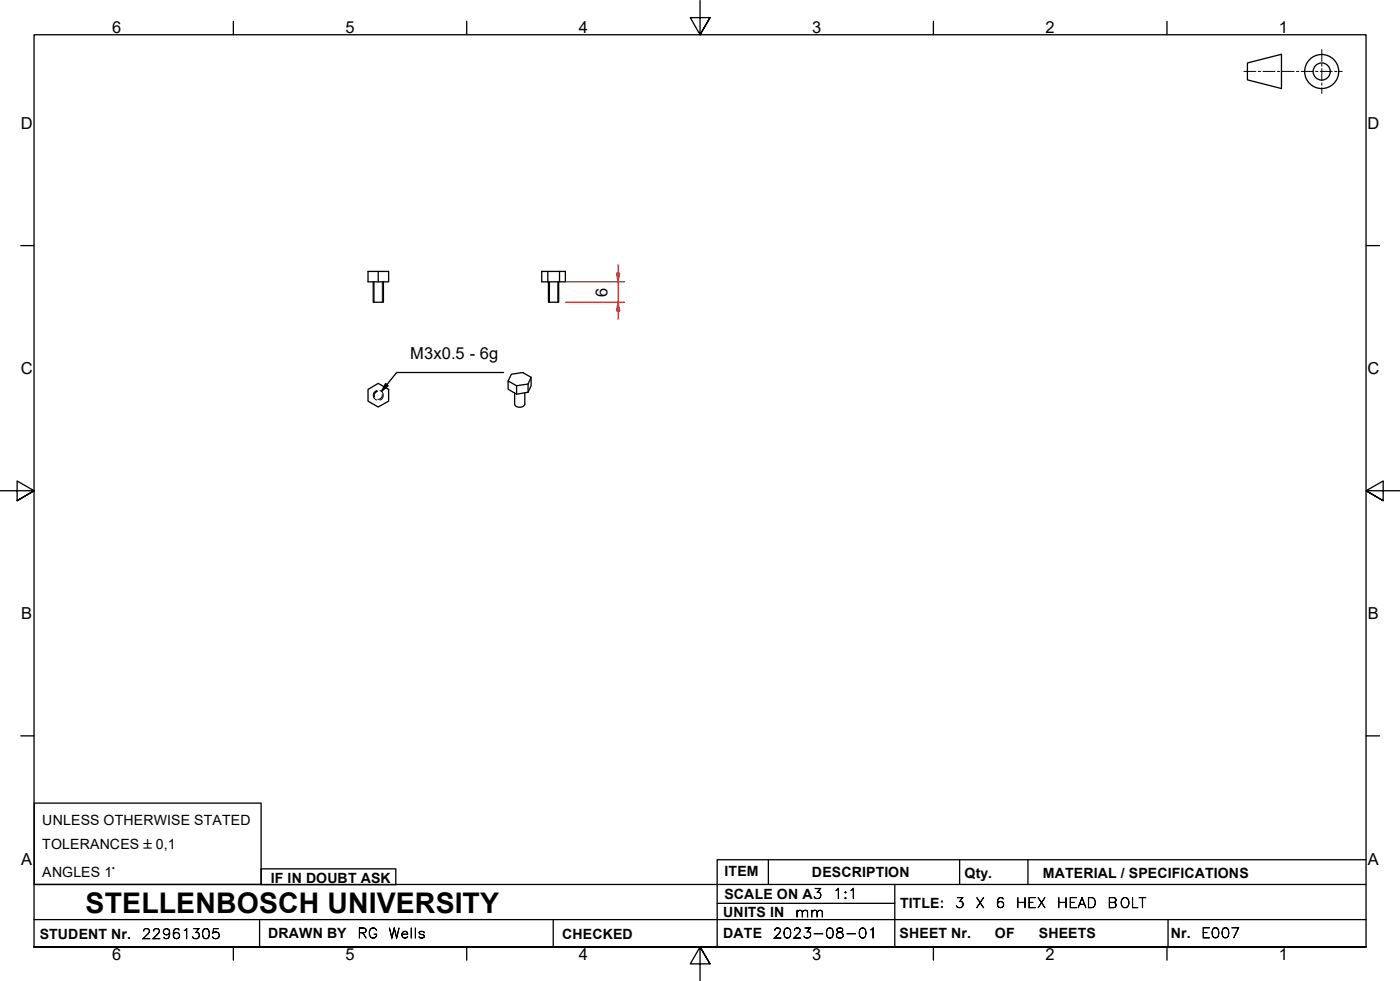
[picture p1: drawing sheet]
<svg xmlns="http://www.w3.org/2000/svg" width="410mm" height="287mm" viewBox="0 0 410 287" stroke-linecap="round" stroke-linejoin="round" font-family="sans-serif">
<!-- layer: Threads(ISO) -->
<path d="M109.5 82.5v6M112 82.5v6M160.9 82.5v6M163.3 82.5v6" fill="none" stroke="#000" stroke-width=".29"/>
<!-- layer: Visible Edges(ISO) -->
<g fill="none" stroke="#000" stroke-width=".38">
<path d="M107.8 79.5h6v3h-6zM110.7 79.5v3M158.6 79.5h6.9v3h-6.9zM160.4 79.5v3M163.8 79.5v3M109.3 82.5v6h3v-6M160.6 82.5v6h3v-6M107.8 114l2.9-1.8 3.1 1.8v3.4l-3.1 1.7-2.9-1.7zM149.7 109.6l3.3-.6 2.5 1.4-.9 2-3.3 .5-2.5-1.4zM150.7 115v3.3a1.67 1.67 0 0 0 1.5 .9 1.67 1.67 0 0 0 1.5-.9v-3.3M151.3 112.9v2.5M154.6 112.4v2.4"/>
<path d="M155.5 110.4v2.5l-.9 1.9-3.3 .6-2.5-1.5v-2.4"/>
</g>
<!-- layer: Hidden Edges(ISO) -->
<path d="M110.3 114.3a1.47 1.47 0 0 0-1 1.4 1.47 1.47 0 0 0 1 1.4M110.6 114.5a1.23 1.23 0 0 0-.9 1.8M111.3 114.3a1.47 1.47 0 0 1 1 1.4 1.47 1.47 0 0 1-1 1.4M112 115.5a1.2 1.2 0 0 1-1.4 1.4" fill="none" stroke="#000" stroke-width=".29"/>
<!-- layer: Border_0 -->
<g fill="none" stroke="#000" stroke-width=".38">
<path d="M68.3 6.2v4M136.7 6.2v4M205 .1v10.1l-2.9-5h5.8l-2.9 5 2.9-5M273.3 6.2v4M341.7 6.2v4M6.1 71.9h3.9M400 71.9h3.9M0 143.7h10l-5-2.9v5.8l5-2.9-5 2.9M410 143.7h-10l5-2.9v5.8l-5-2.9 5 2.9M6.1 215.4h3.9M400 215.4h3.9M10 277.2v-267h390v267h-390h390"/>
<path d="M68.3 277.2v3.9M136.7 277.2v3.9M273.3 277.2v3.9M341.7 277.2v3.9M207.9 282.1l-2.9-4.9 2.9 4.9h-5.8l2.9-4.9v10"/>
</g>
<!-- layer: Sketch Geometry(ISO) -->
<g fill="none" stroke="#000" stroke-width=".38">
<path d="M365.3 18.4l9.9-2.5v10l-9.9-2.5zM10 235.1h66.5v23.8h-66.5zM10 258.9h390M76.5 254.3h39.4v4.7h-39.4zM225 251.7v7.2M262 258.9v18.3M281 251.7v7.2M301 251.7v7.2M400 251.7h-190v25.5M10 277.2h390M10 269.2h390M76 269.2v8"/>
<path d="M162 269.2v8M210 264.4h52M342 269.2v8"/>
<circle cx="387" cy="20.9" r="5"/>
<circle cx="387" cy="20.9" r="2.51"/>
</g>
<g fill="none" stroke="#000" stroke-width=".29">
<path d="M387 14.5v3.5M387 18.7v.7M364.2 20.9h3.5M368.4 20.9h.7M369.8 20.9h3.5M374 20.9h.7M375.4 20.9h3.5M379.6 20.9h.7M381 20.9h3.5M385.2 20.9h.7M386.6 20.9h3.5M387 20.1v3.5"/>
<path d="M387 24.3v.7M387 25.7v1.7M390.8 20.9h.7M392.2 20.9h.8"/>
</g>
<!-- layer: Symbols(ISO) -->
<path d="M110.5 114.5l-.7 .5M112.9 112.3l.8 .6-2 1.7zM147.4 109h-31.3l-4.4 5.6" fill="none" stroke="#000" stroke-width=".38"/>
<path d="M112.9 112.3l.8 .6-2 1.7z" fill-rule="evenodd" fill="#000"/>
<!-- layer: Dimensions(ISO) -->
<path d="M181 80v2.5" fill="none" stroke="#f00" stroke-width=".29"/>
<path d="M180.5 80h1l-.5 2.5z" fill-rule="evenodd" fill="#f00"/>
<path d="M180.5 80h1l-.5 2.5zM181 88.5v2.5" fill="none" stroke="#f00" stroke-width=".29"/>
<path d="M181 88.5l.5 2.5h-1z" fill-rule="evenodd" fill="#f00"/>
<path d="M181 77.5v2.5M165.6 88.5h17.3M165.6 82.5h17.3M181 88.5l.5 2.5h-1zM181 82.5v6M181 91v2.5" fill="none" stroke="#f00" stroke-width=".29"/>
<text font-size="8.3" x="25.1" y="267.2">STELLENBOSCH UNIVERSITY</text>
<g font-size="4.8">
<text x="32.8" y="9.7">6</text>
<text x="101.2" y="9.7">5</text>
<text x="169.5" y="9.7">4</text>
<text x="237.8" y="9.7">3</text>
<text x="306.1" y="9.7">2</text>
<text x="374.5" y="9.7">1</text>
<text x="6.1" y="37.8">D</text>
<text x="400.4" y="37.8">D</text>
<text x="177.9" y="86.8" transform="rotate(-90 177.9 86.8)">6</text>
<text x="120.1" y="105">M3x0.5 - 6g</text>
<text x="6.1" y="109.6">C</text>
<text x="400.4" y="109.6">C</text>
<text x="6.2" y="181.3">B</text>
<text x="400.5" y="181.3">B</text>
<text x="6.2" y="253.1">A</text>
<text x="400.5" y="253.1">A</text>
<text x="32.8" y="281.1">6</text>
<text x="101.2" y="281.1">5</text>
<text x="169.5" y="281.1">4</text>
<text x="237.8" y="281.1">3</text>
<text x="306.1" y="281.1">2</text>
<text x="374.5" y="281.1">1</text>
</g>
<g font-size="4.1">
<text x="12.4" y="241.5">UNLESS OTHERWISE STATED</text>
<text x="12.4" y="248.5">TOLERANCES ±0,1</text>
<text x="12.4" y="256.6">ANGLES 1°</text>
<text x="212.2" y="256.5">ITEM</text>
<text x="237.7" y="256.7">DESCRIPTION</text>
<text x="282.4" y="256.9">Qty.</text>
<text x="305.4" y="256.9">MATERIAL / SPECIFICATIONS</text>
<text x="79.3" y="258.5">IF IN DOUBT ASK</text>
<text x="212.1" y="263">SCALE ON A3</text>
<text x="211.8" y="268.4">UNITS IN</text>
<text x="263.5" y="265.7">TITLE:</text>
<text x="11.6" y="274.8">STUDENT Nr.</text>
<text x="78.5" y="274.6">DRAWN BY</text>
<text x="164.6" y="274.8">CHECKED</text>
<text x="211.8" y="274.6">DATE</text>
<text x="263.4" y="274.6">SHEET Nr.</text>
<text x="291.3" y="274.6">OF</text>
<text x="304.2" y="274.6">SHEETS</text>
<text x="342.8" y="274.5">Nr.</text>
</g>
<g font-size="4">
<text x="243.9" y="263">1:1</text>
<text x="232.8" y="268.4">mm</text>
<text x="279.6" y="265.7">3</text>
<text x="285.6" y="265.7">X</text>
<text x="291.5" y="265.7">6</text>
<text x="297.4" y="265.7">HEX</text>
<text x="309.4" y="265.7">HEAD</text>
<text x="324.2" y="265.7">BOLT</text>
<text x="41.5" y="274.8">22961305</text>
<text x="104.6" y="274.6">RG</text>
<text x="113.7" y="274.6">Wells</text>
<text x="226.3" y="274.6">2023-08-01</text>
<text x="351.7" y="274.5">E007</text>
</g>
</svg>
